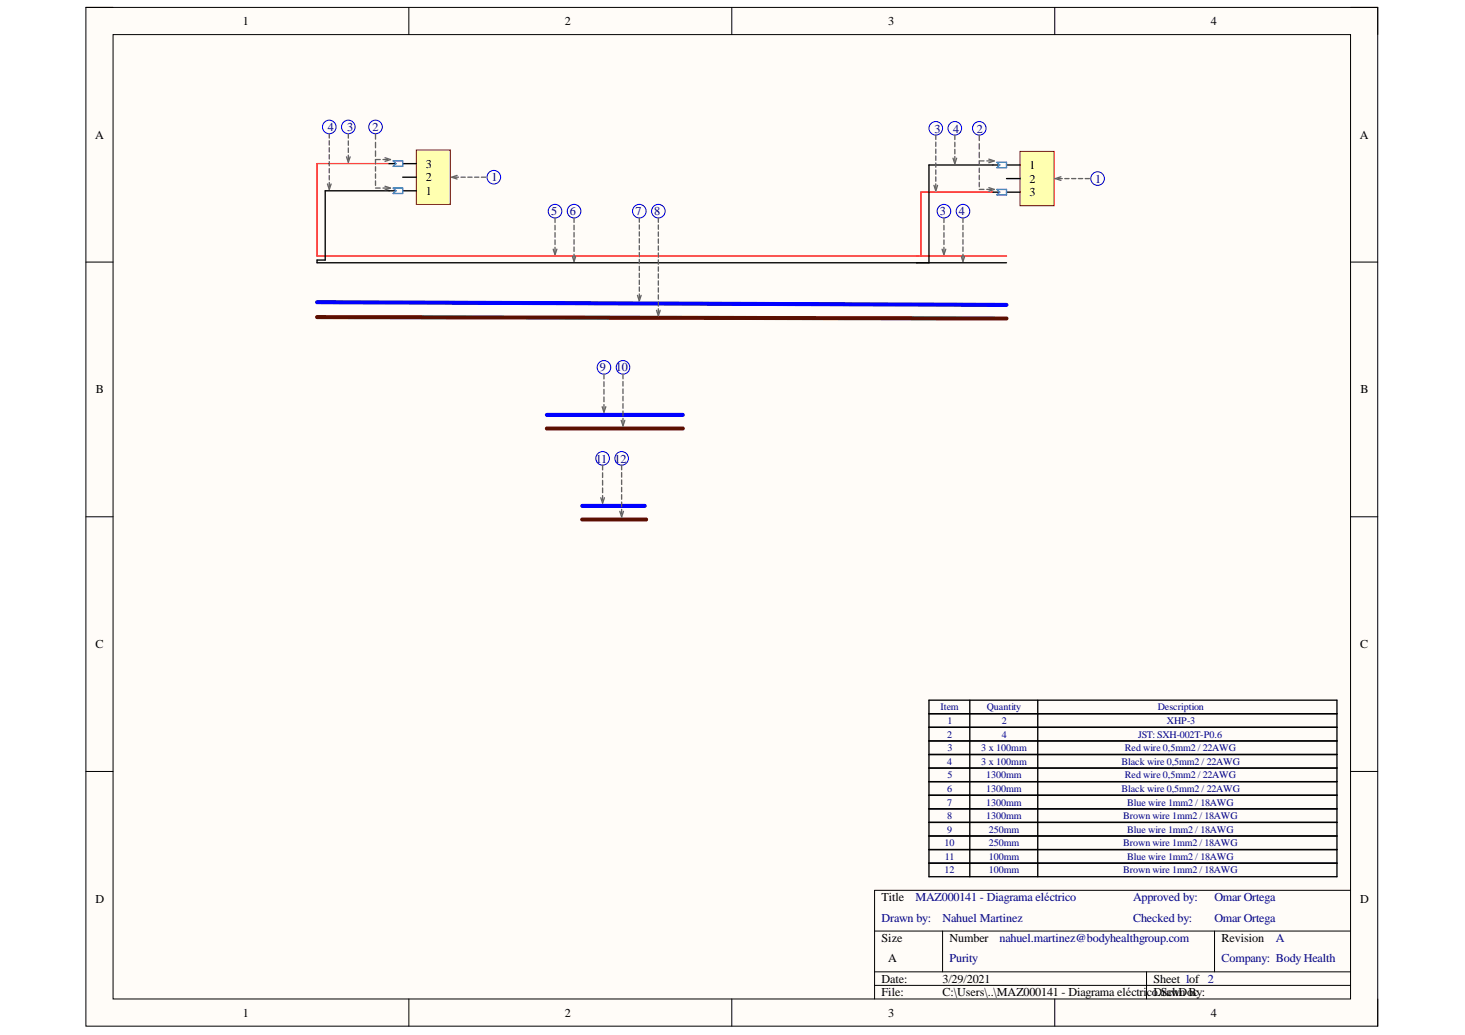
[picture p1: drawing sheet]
<svg xmlns="http://www.w3.org/2000/svg" width="297mm" height="210mm" viewBox="0 0 297 210" stroke-linecap="round" stroke-linejoin="round" font-family="sans-serif">
<path d="M17.4 1.5h261.9v206.6h-261.9z" fill-rule="evenodd" fill="#fffcf8"/>
<path d="M17.4 1.5h261.9v206.6h-261.9z" fill="none" stroke="#000" stroke-width=".2"/>
<path d="M22.9 7h250.9v195.6h-250.9z" fill-rule="evenodd" fill="#fffcf8"/>
<g fill="none" stroke="#000" stroke-width=".2">
<path d="M17.4 1.5h5.5M22.9 7h250.9v195.6h-250.9zM82.9 1.5v5.5M148.4 1.5v5.5M213.9 1.5v5.5M273.8 1.5h5.5v5.5M17.4 53.2h5.5M273.8 53.2h5.5M17.4 104.8h5.5M273.8 104.8h5.5M17.4 156.5h5.5M273.8 156.5h5.5"/>
<path d="M177.3 188.8h96.5M177.3 197.1h96.5M177.3 199.8h96.5M191.1 188.8v8.3M232.5 197.1v5.5M246.3 188.8v8.3M273.8 180.6h-96.5v22M82.9 202.6v5.5M148.4 202.6v5.5M213.9 202.6v5.5M279.3 202.6v5.5"/>
</g>
<path d="M78.9 38.7h-13v14h-1.6v.6h139.8M201.3 33.5h-12.9v19.8M188.4 142h82.7v2.7h-82.7zM196.6 142v2.7M210.4 142v2.7" fill="none" stroke="#000" stroke-width=".27"/>
<path d="M64.3 61.3l139.8 .5" fill="none" stroke="#00f" stroke-width=".82"/>
<path d="M64.3 64.3l139.8 .3" fill="none" stroke="#5b0f00" stroke-width=".82"/>
<path d="M78.9 33.2h-14.6v18.7h139.8M201.3 39h-14.6v12.9" fill="none" stroke="#f00" stroke-width=".27"/>
<path d="M84.4 30.4h6.9v11h-6.9z" fill-rule="evenodd" fill="#ffffb0"/>
<path d="M84.4 30.4h6.9v11h-6.9z" fill="none" stroke="#800000" stroke-width=".2"/>
<path d="M78.9 38.7h1.4M78.9 33.2h1.4M81.7 38.7h2.7M81.7 35.9h2.7M81.7 33.2h2.7" fill="none" stroke="#000" stroke-width=".27"/>
<circle cx="76.1" cy="25.7" r="1.38" fill="none" stroke="#00f" stroke-width=".2"/>
<path d="M79.7 32.6h2v1.1h-2l.6-.5zM79.7 38.1h2v1.1h-2l.6-.5z" fill="none" stroke="#009cca" stroke-width=".27"/>
<path d="M76.1 27.1v1.1M76.1 28.9v1.1M76.1 30.6v1.1M76.1 33.8v.9M76.1 35.3v.9M76.1 36.7v.9M76.1 38.1h1M77.1 32.4h-1v.9M77.7 32.4h.9M77.7 38.1h.9M78.1 32l1.1 .4-1.1 .3M78.1 37.8l1.1 .3-1.1 .4" fill="none" stroke="#646464" stroke-width=".27"/>
<path d="M206.8 30.7h6.9v11h-6.9z" fill-rule="evenodd" fill="#ffffb0"/>
<path d="M206.8 30.7h6.9v11h-6.9z" fill="none" stroke="#800000" stroke-width=".2"/>
<g fill="none" stroke="#000" stroke-width=".27">
<path d="M201.3 33.5h1.4M201.3 39h1.4M204.1 33.5h2.7M204.1 36.2h2.7M204.1 39h2.7M188.4 144.7h82.7v33.1h-82.7zM188.4 147.5h82.7M188.4 150.3h82.7M188.4 153h82.7M188.4 155.8h82.7M188.4 158.5h82.7M196.6 144.7v33.1"/>
<path d="M210.4 144.7v33.1M188.4 169.5h82.7M188.4 172.3h82.7M188.4 166.8h82.7M188.4 161.3h82.7M188.4 164h82.7M188.4 175.1h82.7"/>
</g>
<g fill="none" stroke="#00f" stroke-width=".2">
<circle cx="66.8" cy="25.7" r="1.38"/>
<circle cx="70.6" cy="25.7" r="1.38"/>
<circle cx="100.1" cy="35.9" r="1.38"/>
<circle cx="189.7" cy="26" r="1.38"/>
<circle cx="193.6" cy="26" r="1.38"/>
<circle cx="198.6" cy="26" r="1.37"/>
<circle cx="222.5" cy="36.2" r="1.38"/>
<circle cx="112.5" cy="42.8" r="1.38"/>
<circle cx="116.4" cy="42.8" r="1.38"/>
<circle cx="129.6" cy="42.8" r="1.38"/>
<circle cx="133.5" cy="42.8" r="1.38"/>
<circle cx="191.4" cy="42.8" r="1.38"/>
<circle cx="195.3" cy="42.8" r="1.38"/>
<circle cx="122.5" cy="74.5" r="1.38"/>
<circle cx="126.3" cy="74.5" r="1.38"/>
<circle cx="122.2" cy="93" r="1.38"/>
<circle cx="126" cy="93" r="1.38"/>
</g>
<path d="M202.1 32.9h2v1.1h-2l.6-.5zM202.1 38.4h2v1.1h-2l.6-.5z" fill="none" stroke="#009cca" stroke-width=".27"/>
<g fill="none" stroke="#646464" stroke-width=".27">
<path d="M66.4 37.3l.4 1.1 .3-1.1M66.8 27.1v.9M66.8 28.5v.9M66.8 29.9v.9M66.8 31.4v.8M66.8 32.8v.9M66.8 34.2v.9M66.8 35.6v.9M66.8 37v.9M70.3 31.8l.3 1.1 .4-1.1M70.6 27.1v.9M70.6 28.6v.9"/>
<path d="M70.6 30v.9M70.6 31.5v.9M92.1 35.9h.9M92.7 35.6l-1.1 .3 1.1 .4M93.5 35.9h.8M94.9 35.9h.8M96.2 35.9h.9M97.6 35.9h.9M189.4 37.6l.3 1.1 .4-1.1M189.7 27.4v.9M189.7 28.8v.9M189.7 30.2v.9"/>
<path d="M189.7 31.6v.9M189.7 33v.9M189.7 34.5v.8M189.7 35.9v.9M189.7 37.3v.9M193.2 32.1l.4 1.1 .4-1.1M193.6 27.4v.9M193.6 28.8v1M193.6 30.3v.9M193.6 31.7v.9M198.6 27.4v1.1M198.6 29.2v1"/>
<path d="M198.6 30.9v1.1M198.6 34.1v.9M198.6 35.5v.9M198.6 37v.9M198.6 38.4h.9M199.5 32.6h-.9v.9M200.1 32.6h.9M200.1 38.4h.9M200.5 32.3l1.1 .3-1.1 .4M200.5 38.1l1.1 .3-1.1 .4M214.5 36.2h.9M215.1 35.8l-1.1 .4 1.1 .4"/>
<path d="M215.9 36.2h.9M217.3 36.2h.8M218.6 36.2h.9M220 36.2h.9M112.2 50.5l.3 1.1 .4-1.1M112.5 44.2v.9M112.5 45.7v.9M112.5 47.2v.9M112.5 48.7v.9M112.5 50.2v.9M116 51.9l.4 1.1 .4-1.1M116.4 44.2v.9"/>
<path d="M116.4 45.7v.9M116.4 47.1v1M116.4 48.6v.9M116.4 50.1v.9M116.4 51.5v1M129.3 59.9l.3 1.1 .4-1.1M129.6 44.2v.9M129.6 45.6v.9M129.6 47v.9M129.6 48.4v.9M129.6 49.8v.9M129.6 51.2v.9"/>
<path d="M129.6 52.6v.9M129.6 54v.9M129.6 55.4v.9M129.6 56.8v.9M129.6 58.2v.9M129.6 59.6v.9M133.5 44.2v.9M133.5 45.6v.9M133.5 47v.9M133.5 48.5v.8M133.5 49.9v.9M133.5 51.3v.9"/>
<path d="M133.5 52.7v.9M133.5 54.1v.9M133.5 55.5v.9M133.5 57v.8M133.5 58.4v.9M133.5 59.8v.9M191 50.5l.4 1.1 .4-1.1M191.4 44.2v.9M191.4 45.7v.9M191.4 47.2v.9M191.4 48.7v.9M191.4 50.2v.9"/>
<path d="M194.9 51.9l.3 1.1 .4-1.1M195.2 44.2v.9M195.2 45.7v.9M195.2 47.1v1M195.2 48.6v.9M195.2 50.1v.9M195.2 51.5v1M122.5 75.9v.9M122.5 77.4v1M122.5 79v.9M126.3 75.9v.9M126.3 77.4v.9"/>
<path d="M126.3 78.9v.9M133.1 62.9l.4 1.1 .4-1.1M133.5 61.2v.9M133.5 62.6v.9M122.1 82.5l.4 1.1 .3-1.1M122.2 94.3v1M122.2 95.9v.9M122.2 97.4v1M122.2 99v.9M122.5 80.5v1M122.5 82.1v.9M126 85.2l.3 1.1 .4-1.1"/>
<path d="M126 94.3v1M126 95.8v1M126 97.3v1M126 98.8v1M126.3 80.4v.9M126.3 81.9v.9M126.3 83.4v.9M126.3 84.9v.9M121.8 100.9l.4 1.2 .4-1.2M122.2 100.5v1M125.7 103.7l.3 1.1 .4-1.1M126 100.3v1"/>
<path d="M126 101.8v.9M126 103.3v.9"/>
</g>
<path d="M110.9 84.1h27.5M118 102.6h12.7" fill="none" stroke="#00f" stroke-width=".82"/>
<path d="M110.9 86.9h27.5M118 105.4h13" fill="none" stroke="#5b0f00" stroke-width=".82"/>
<g font-size="2.5">
<text x="49.2" y="5.1">1</text>
<text x="114.5" y="5.1">2</text>
<text x="180.1" y="5.1">3</text>
<text x="245.5" y="5.1">4</text>
<text x="19.3" y="28.1">A</text>
<text x="275.7" y="28.1">A</text>
<text x="86.4" y="34.1">3</text>
<text x="208.8" y="34.3">1</text>
<text x="86.4" y="39.6">1</text>
<text x="86.4" y="36.8">2</text>
<text x="208.8" y="37">2</text>
<text x="208.8" y="39.8">3</text>
<text x="19.5" y="79.8">B</text>
<text x="275.9" y="79.8">B</text>
<text x="19.4" y="131.5">C</text>
<text x="275.8" y="131.5">C</text>
<text x="19.4" y="183.1">D</text>
<text x="178.7" y="182.8">Title</text>
<text x="275.8" y="183.1">D</text>
<text x="178.7" y="191">Size</text>
<text x="192.5" y="191">Number</text>
<text x="247.7" y="191">Revision</text>
<text x="180.1" y="195.2">A</text>
<text x="178.7" y="199.3">Date:</text>
<text x="178.7" y="202.1">File:</text>
<text x="191.1" y="199.3">3/29/2021</text>
<text x="191.1" y="202.1">C:\Users\..\MAZ000141 - Diagrama eléctricoDrawn By:</text>
<text x="233.9" y="199.3">Sheet 1of 2</text>
<text x="234.8" y="202.1">.SchDoc</text>
<text x="49.2" y="206.2">1</text>
<text x="114.5" y="206.2">2</text>
<text x="180.1" y="206.2">3</text>
<text x="245.5" y="206.2">4</text>
</g>
<g font-size="2.5" fill="#000080">
<text x="66.5" y="26.6">4</text>
<text x="70.4" y="26.6">3</text>
<text x="75.5" y="26.6">2</text>
<text x="189.5" y="26.9">3</text>
<text x="193.3" y="26.9">4</text>
<text x="198" y="26.9">2</text>
<text x="99.6" y="36.8">1</text>
<text x="222.1" y="37">1</text>
<text x="111.7" y="43.7">5</text>
<text x="115.6" y="43.7">6</text>
<text x="128.8" y="43.7">7</text>
<text x="132.6" y="43.7">8</text>
<text x="190.6" y="43.7">3</text>
<text x="194.4" y="43.7">4</text>
<text x="121.6" y="75.3">9</text>
<text x="124.9" y="75.3">10</text>
<text x="120.8" y="93.8">11</text>
<text x="124.6" y="93.8">12</text>
<text x="185.6" y="182.8">MAZ000141 - Diagrama eléctrico</text>
<text x="229.8" y="182.8">Approved by:</text>
<text x="246.2" y="182.8">Omar Ortega</text>
<text x="178.7" y="187">Drawn by:</text>
<text x="191.1" y="187">Nahuel Martinez</text>
<text x="202.7" y="191">nahuel.martinez@bodyhealthgroup.com</text>
<text x="229.8" y="187">Checked by:</text>
<text x="246.2" y="187">Omar Ortega</text>
<text x="258.7" y="191">A</text>
<text x="192.5" y="195.2">Purity</text>
<text x="247.7" y="195.2">Company: Body Health</text>
</g>
<g font-size="2" fill="#000080">
<text x="190.7" y="144">Item</text>
<text x="192" y="149.6">2</text>
<text x="192.1" y="146.8">1</text>
<text x="200.1" y="144">Quantity</text>
<text x="203.1" y="146.8">2</text>
<text x="203.1" y="149.6">4</text>
<text x="230.8" y="149.6">JST: SXH-002T-P0.6</text>
<text x="234.7" y="144">Description</text>
<text x="236.6" y="146.8">XHP-3</text>
<text x="192" y="155.1">4</text>
<text x="192.1" y="152.3">3</text>
<text x="199" y="152.3">3 x 100mm</text>
<text x="199" y="155.1">3 x 100mm</text>
<text x="227.4" y="155.1">Black wire 0,5mm2 / 22AWG</text>
<text x="228.1" y="152.3">Red wire 0,5mm2 / 22AWG</text>
<text x="192" y="160.6">6</text>
<text x="192.1" y="157.8">5</text>
<text x="200" y="157.8">1300mm</text>
<text x="200" y="160.6">1300mm</text>
<text x="227.4" y="160.6">Black wire 0,5mm2 / 22AWG</text>
<text x="228.1" y="157.8">Red wire 0,5mm2 / 22AWG</text>
<text x="192" y="163.4">7</text>
<text x="192" y="166.1">8</text>
<text x="200" y="163.4">1300mm</text>
<text x="200" y="166.1">1300mm</text>
<text x="227.7" y="166.1">Brown wire 1mm2 / 18AWG</text>
<text x="228.6" y="163.4">Blue wire 1mm2 / 18AWG</text>
<text x="191.5" y="171.6">10</text>
<text x="192" y="168.9">9</text>
<text x="200.5" y="171.6">250mm</text>
<text x="200.5" y="168.9">250mm</text>
<text x="227.7" y="171.6">Brown wire 1mm2 / 18AWG</text>
<text x="228.6" y="168.9">Blue wire 1mm2 / 18AWG</text>
<text x="191.5" y="177.1">12</text>
<text x="191.6" y="174.4">11</text>
<text x="200.5" y="177.1">100mm</text>
<text x="200.5" y="174.4">100mm</text>
<text x="227.7" y="177.1">Brown wire 1mm2 / 18AWG</text>
<text x="228.6" y="174.4">Blue wire 1mm2 / 18AWG</text>
</g>
</svg>
